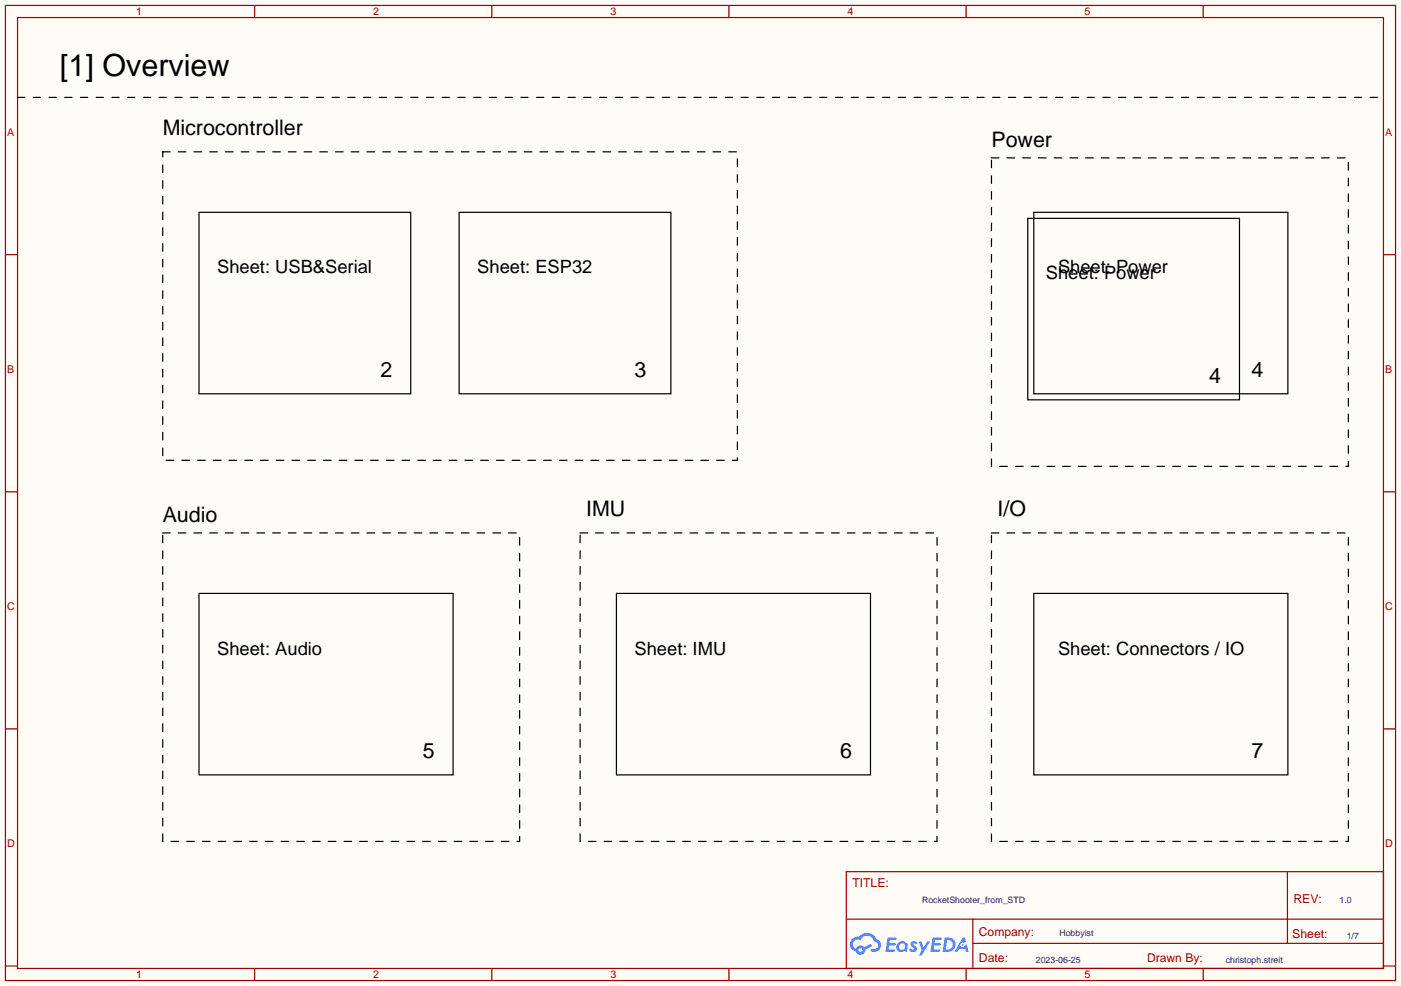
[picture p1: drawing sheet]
<svg xmlns="http://www.w3.org/2000/svg" width="294mm" height="207mm" viewBox="0 0 294 207" stroke-linecap="round" stroke-linejoin="round" font-family="sans-serif">
<path d="M0 0h294.1v207h-294.1z" fill="#fffcf7"/>
<path d="M34.2 111.9h74.9v64.8h-74.9zM208.2 111.9h74.9v64.8h-74.9z" fill="none" stroke="#000" stroke-width=".25" stroke-dasharray="1.5 1.8"/>
<g fill="none" stroke="#a10000" stroke-width=".25">
<path d="M1.1 1.1h291.9v204.8h-291.9zM3.7 3.7h286.7v199.6h-286.7zM53.5 1.1v2.6M103.3 1.1v2.6M153 1.1v2.6M202.8 1.1v2.6M252.6 1.1v2.6M1.1 53.5h2.6M290.4 53.5h2.6M1.1 103.3h2.6M290.4 103.3h2.6M1.1 153h2.6"/>
<path d="M290.4 153h2.6M177.7 183h112.7v20.3h-112.7zM177.7 193h112.7M204.2 198.1h86.2M204.2 193v10.1M270.3 183v15.1M1.1 202.8h2.6M53.5 203.3v2.6M103.3 203.3v2.6M153 203.3v2.6M202.8 203.3v2.6M252.6 203.3v2.6"/>
<path d="M290.4 202.8h2.6"/>
</g>
<g fill="#5487ff">
<path d="M191.3 197.7l.6-.1 .4 .1 .3 .2-.3 .5a.34 .34 0 0 0-.2-.3 .34 .34 0 0 0-.4 .1v.1a.85 .85 0 0 1 .7 .6 .85 .85 0 0 1-.3 .9l-.6 .1-.7-.4 .4-.4 .5 .3 .2-.1v-.2a.88 .88 0 0 1-.6-1.4z"/>
<path d="M192.9 197.6h.5l.5 1.3 .8-1.3h.6l-1.8 3h-.6l.6-1.1z"/>
<path d="M186.3 196.8h1.7l.2 .2-.1 .3-1.3 .1-.1 .6h1.1l.3 .3-.3 .2h-1.1l-.2 .8 1.3 .1 .1 .2-.1 .2h-1.9z"/>
<path d="M195.8 196.8h1.7l.2 .2-.1 .3-1.3 .1-.1 .6h1.1l.2 .3-.2 .2h-1.2l-.1 .8 1.2 .1 .2 .2-.2 .2h-1.9z"/>
<path d="M202.1 196.9h.5l.2 .9-.4 .2a.5 .5 0 0 0-.8 .2 .5 .5 0 0 0 .4 .7 .5 .5 0 0 0 .6-.5l.3-.2 .5 1.6h-.6l-.2-.6h-1.2l-.4 .6h-.6z"/>
<path d="M198.3 196.9l-.4 2.9h1a1.52 1.52 0 0 0 1.7-1.5 1.52 1.52 0 0 0-1.8-1.4zM198.8 197.4a1 1 0 0 1 1.2 1 1 1 0 0 1-1.2 .9h-.2z"/>
<path d="M188.5 198a1.11 1.11 0 0 0-.1 1.6 1.11 1.11 0 0 0 1.5 .1l.5 .1 .2-1.6-.4-.2a1.07 1.07 0 0 0-1.7 0zM188.7 198.7a.67 .67 0 0 1 1.3 0 .67 .67 0 0 1-1.3 0z"/>
<path d="M178.9 197.1a1.57 1.57 0 0 0 .8 2.7 1.04 1.04 0 0 0 1.1 .7 1.04 1.04 0 0 0 .9-1.1l1.4-.7-.3-.6-1.4 .7a1.06 1.06 0 0 0-1.7 .4 1 1 0 0 1-.5-1.5 1 1 0 0 1 1.4-.3 1.53 1.53 0 0 1 1.6-.9 1.53 1.53 0 0 1 1.3 1.2 .82 .82 0 0 1 .8 1 .82 .82 0 0 1-1.1 .5 .31 .31 0 0 0-.4 .3 .31 .31 0 0 0 .3 .3 1.43 1.43 0 0 0 1.8-.8 1.43 1.43 0 0 0-.9-1.9 2.26 2.26 0 0 0-3.8-.4l-.8 .1zM180.3 199.5a.39 .39 0 0 1 .7 0 .39 .39 0 0 1-.7 0z"/>
<circle cx="202.1" cy="198.4" r=".19"/>
</g>
<path d="M3.7 20.4h285.7M34.2 31.9h120.6v64.7h-120.6zM208.2 33.1h74.9v64.8h-74.9zM121.8 111.9h74.9v64.8h-74.9z" fill="none" stroke="#000" stroke-width=".25" stroke-dasharray="1.5 1.8"/>
<path d="M41.8 44.6h44.4v38.1h-44.4zM96.4 44.6h44.4v38.1h-44.4zM215.8 45.8h44.4v38.1h-44.4zM217 44.6h53.4v38.1h-53.4zM41.8 124.6h53.3v38.1h-53.3zM129.4 124.6h53.4v38.1h-53.4zM217 124.6h53.4v38.1h-53.4z" fill="none" stroke="#000" stroke-width=".25"/>
<text font-size="6.4" x="12.6" y="15.9">[1] Overview</text>
<g font-size="4.5">
<text x="34.2" y="28.3">Microcontroller</text>
<text x="208.2" y="30.8">Power</text>
<text x="79.9" y="79.1">2</text>
<text x="133.2" y="79.1">3</text>
<text x="253.9" y="80.4">4</text>
<text x="262.8" y="79.1">4</text>
<text x="34.2" y="109.6">Audio</text>
<text x="123.1" y="108.3">IMU</text>
<text x="209.4" y="108.3">I/O</text>
<text x="88.8" y="159.1">5</text>
<text x="176.4" y="159.1">6</text>
<text x="262.8" y="159.1">7</text>
</g>
<g font-size="3.8">
<text x="45.6" y="57.4">Sheet: USB&amp;Serial</text>
<text x="100.2" y="57.4">Sheet: ESP32</text>
<text x="219.6" y="58.7">Sheet: Power</text>
<text x="222.1" y="57.4">Sheet: Power</text>
<text x="45.6" y="137.4">Sheet: Audio</text>
<text x="133.2" y="137.4">Sheet: IMU</text>
<text x="222.1" y="137.4">Sheet: Connectors / IO</text>
</g>
<g font-size="2.6" fill="#a00000">
<text x="178.9" y="186.2">TITLE:</text>
<text x="271.6" y="189.6">REV:</text>
<text x="271.3" y="196.9">Sheet:</text>
<text x="205.5" y="202">Date:</text>
</g>
<g font-size="2.5" fill="#a00000">
<text x="205.5" y="196.4">Company:</text>
<text x="240.8" y="202">Drawn By:</text>
</g>
<g font-size="2.2" fill="#a00000">
<text x="28.6" y="3.2">1</text>
<text x="78.4" y="3.2">2</text>
<text x="128.1" y="3.2">3</text>
<text x="177.9" y="3.2">4</text>
<text x="227.7" y="3.2">5</text>
<text x="1.5" y="28.5">A</text>
<text x="290.8" y="28.5">A</text>
<text x="1.5" y="78.2">B</text>
<text x="290.8" y="78.2">B</text>
<text x="1.5" y="128">C</text>
<text x="290.8" y="128">C</text>
<text x="1.5" y="177.8">D</text>
<text x="290.8" y="177.8">D</text>
<text x="28.6" y="205.4">1</text>
<text x="78.4" y="205.4">2</text>
<text x="128.1" y="205.4">3</text>
<text x="177.9" y="205.4">4</text>
<text x="227.7" y="205.4">5</text>
</g>
<g font-size="1.8" fill="#000080">
<text x="193.6" y="189.5">RocketShooter_from_STD</text>
<text x="281.2" y="189.7">1.0</text>
<text x="222.4" y="196.5">Hobbyist</text>
<text x="282.7" y="197.1">1/7</text>
<text x="217.5" y="202.2">2023-06-25</text>
<text x="257.3" y="202.1">christoph.streit</text>
</g>
</svg>
